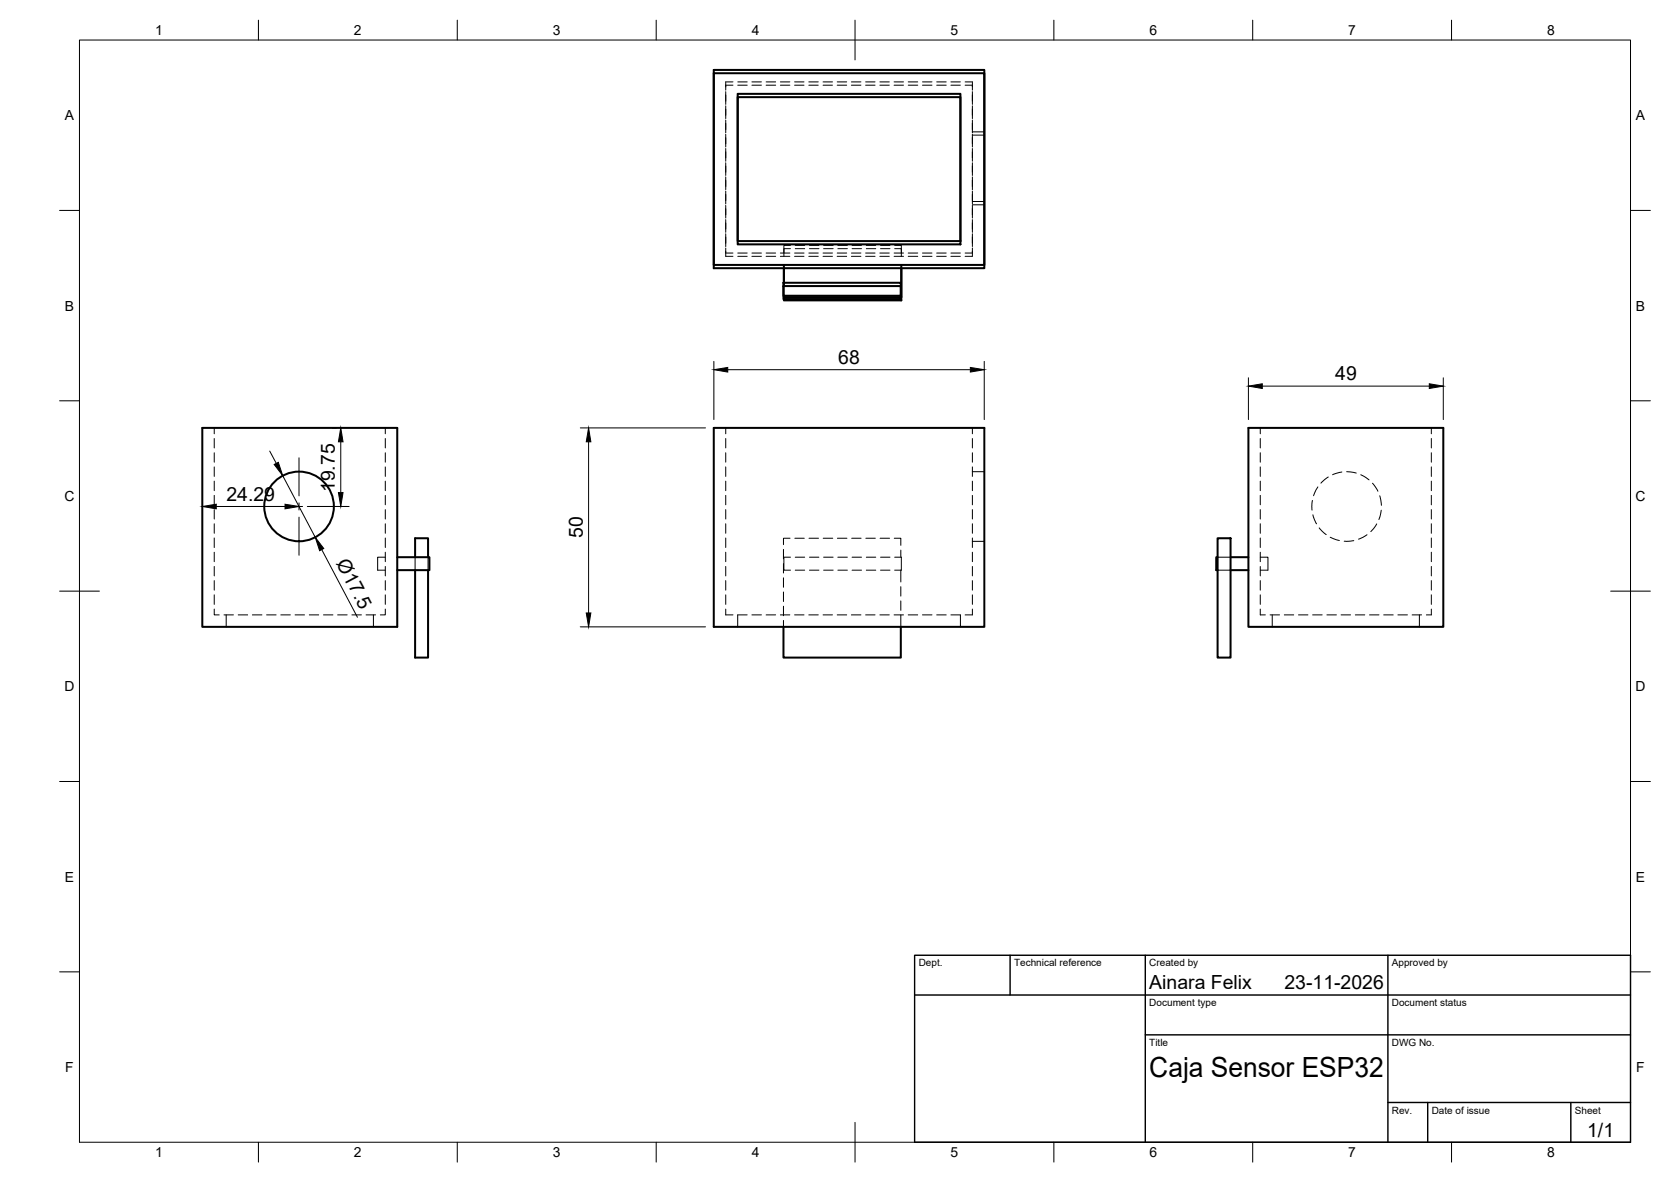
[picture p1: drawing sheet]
<svg xmlns="http://www.w3.org/2000/svg" width="420mm" height="297mm" viewBox="0 0 420 297" stroke-linecap="round" stroke-linejoin="round" font-family="sans-serif">
<!-- layer: Hidden -->
<g fill="none" stroke="#000" stroke-width=".25">
<path d="M182.5 23v3.2M182.5 26.6v3.2M182.5 30.2v3.2M182.5 33.7v3.2M182.5 37.3v3.2M182.5 21.4h1.8M184.3 20.6h-1.8v2.1M185.5 20.6h2.4M185.5 21.4h2.4M189.1 20.6h2.4M189.1 21.4h2.4M192.6 20.6h2.4"/>
<path d="M192.6 21.4h2.4M196.2 20.6h2.4M196.2 21.4h2.4M199.8 20.6h2.4M199.8 21.4h2.4M203.4 20.6h2.3M203.4 21.4h2.3M206.9 20.6h2.4M206.9 21.4h2.4M210.5 20.6h2.4M210.5 21.4h2.4M214.1 20.6h2.4"/>
<path d="M214.1 21.4h2.4M217.7 20.6h2.3M217.7 21.4h2.3M221.2 20.6h2.4M221.2 21.4h2.4M224.8 20.6h2.4M224.8 21.4h2.4M228.4 20.6h2.4M228.4 21.4h2.4M231.9 20.6h2.4M231.9 21.4h2.4M235.5 20.6h2.4"/>
<path d="M235.5 21.4h2.4M239.1 20.6h2.4M239.1 21.4h2.4M242.7 20.6h1.8v2.1M242.7 21.4h1.8M244.5 23v3.2M244.5 26.6v3.2M244.5 30.2v3.2M244.5 33.7v3.2M244.5 37.3v3.2M244.5 33.1h3M244.5 34h3"/>
<path d="M182.5 40.9v3.2M182.5 44.5v3.2M182.5 48v3.3M182.5 51.6v3.2M182.5 55.2v3.2M182.5 58.7v3.3M244.5 40.9v3.2M244.5 44.5v3.2M244.5 48v3.3M244.5 51.6v3.2M244.5 55.2v3.2M244.5 58.7v3.3"/>
<path d="M244.5 50.6h3M244.5 51.5h3M182.5 62.3v2.1h1.8M182.5 63.6h1.8M185.5 63.6h2.4M185.5 64.4h2.4M189.1 63.6h2.4M189.1 64.4h2.4M192.6 63.6h2.4M192.6 64.4h2.4M196.2 63.6h2.4M196.2 64.4h2.4"/>
<path d="M198.8 61.7h-1.7v1.9M198.8 62.5h-1.7v1.9M199.8 63.6h2.4M199.8 64.4h2.4M200 61.7h2.3M200 62.5h2.3M203.4 63.6h2.3M203.4 64.4h2.3M203.5 61.7h2.4M203.5 62.5h2.4M206.9 63.6h2.4M206.9 64.4h2.4"/>
<path d="M207.1 61.7h2.4M207.1 62.5h2.4M210.5 63.6h2.4M210.5 64.4h2.4M210.7 61.7h2.4M210.7 62.5h2.4M214.1 63.6h2.4M214.1 64.4h2.4M214.2 61.7h2.4M214.2 62.5h2.4M217.7 63.6h2.3M217.7 64.4h2.3"/>
<path d="M217.8 61.7h2.4M217.8 62.5h2.4M221.2 63.6h2.4M221.2 64.4h2.4M221.4 61.7h2.4M221.4 62.5h2.4M224.8 63.6h2.4M224.8 64.4h2.4M225 61.7h1.6v1.9M225 62.5h1.6v1.9M228.4 63.6h2.4M228.4 64.4h2.4"/>
<path d="M231.9 63.6h2.4M231.9 64.4h2.4M235.5 63.6h2.4M235.5 64.4h2.4M239.1 63.6h2.4M239.1 64.4h2.4M242.7 63.6h1.8M244.5 62.3v2.1h-1.8M53.9 107.5v1.5M53.9 110.2v2.4M53.9 113.8v2.3M53.9 117.3v2.4"/>
<path d="M96.9 107.5v1.5M96.9 110.2v2.4M96.9 113.8v2.3M96.9 117.3v2.4M182.5 107.5v1.5M182.5 110.2v2.4M182.5 113.8v2.3M182.5 117.3v2.4M244.5 107.5v1.5M244.5 110.2v2.4M244.5 113.8v2.3M244.5 117.3v2.4"/>
<path d="M244.5 118.5h3M316.9 107.5v1.5M316.9 110.2v2.4M316.9 113.8v2.3M316.9 117.3v2.4M334 119.9l-1.9 1.5M337.4 118.6l-2.3 .7M338.6 118.5l2.4 .4M342.2 119.3l2 1.3M359.9 107.5v1.5M359.9 110.2v2.4M359.9 113.8v2.3"/>
<path d="M359.9 117.3v2.4M53.9 120.9v2.4M53.9 124.5v2.4M53.9 128.1v2.3M53.9 131.6v2.4M53.9 135.2v2.4M53.9 138.8v2.3M96.9 120.9v2.4M96.9 124.5v2.4M96.9 128.1v2.3M96.9 131.6v2.4M96.9 135.2v2.4"/>
<path d="M96.9 138.8v2.3M182.5 120.9v2.4M182.5 124.5v2.4M182.5 128.1v2.3M182.5 131.6v2.4M182.5 135.2v2.4M182.5 138.8v2.3M197 138.1v2.3M198.6 135.3h-1.6v1.6M199.9 135.3h2.3M203.4 135.3h2.4M207 135.3h2.4"/>
<path d="M210.6 135.3h2.4M214.1 135.3h2.4M217.7 135.3h2.4M221.3 135.3h2.4M224.9 135.3h1.6v1.7M226.5 138.2v1.8M244.5 120.9v2.4M244.5 124.5v2.4M244.5 128.1v2.3M244.5 131.6v2.4M244.5 135.2v2.4M244.5 138.8v2.3"/>
<path d="M244.5 136h3M316.9 120.9v2.4M316.9 124.5v2.4M316.9 128.1v2.3M316.9 131.6v2.4M316.9 135.2v2.4M316.9 138.8v2.3M330 125.8l-.1 2.4M330.1 129.4l.9 2.2M331.4 122.4l-1.1 2.2M331.7 132.7l1.8 1.7M334.5 135l2.3 .8"/>
<path d="M340.4 135.9l-2.4 .1M343.7 134.4l-2.1 1.1M345.1 121.4l1.4 2.1M346.2 131.7l-1.5 1.9M346.9 124.6l.4 2.4M347.3 128.2l-.6 2.4M359.9 120.9v2.4M359.9 124.5v2.4M359.9 128.1v2.3M359.9 131.6v2.4M359.9 135.2v2.4M359.9 138.8v2.3"/>
<path d="M53.9 153.1v1.4h1.2M53.9 142.4v2.3M53.9 145.9v2.4M53.9 149.5v2.4M56.3 154.5h2.4M56.9 154.5v3M59.9 154.5h2.4M63.5 154.5h2.3M67 154.5h2.4M70.6 154.5h2.4M74.2 154.5h2.4M77.8 154.5h2.3"/>
<path d="M81.3 154.5h2.4M84.9 154.5h2.4M88.5 154.5h2.4M92.1 154.5h2.3M93.9 154.5v3M96.9 140h-1.9v3.3h1.9M96.9 153.1v1.4h-1.3M96.9 142.4v2.3M96.9 145.9v2.4M96.9 149.5v2.4M104.4 140v3.3M107.6 140v3.3"/>
<path d="M182.5 142.4v2.3M182.5 145.9v2.4M182.5 149.5v2.4M182.5 153.1v1.4h1.8M187.9 154.5h-2.4v3M189.1 154.5h2.4M192.6 154.5h2.4M196.2 154.5h2.4M197 141.6v2.4M197 145.2v2.4M197 148.8v2.4M197 152.3v2.4"/>
<path d="M197 155.9v1.6M198.8 140h-1.7v3.3h1.7M199.8 154.5h2.4M200 143.3h2.3M200 140h2.3M203.4 154.5h2.3M203.5 143.3h2.4M203.5 140h2.4M206.9 154.5h2.4M207.1 143.3h2.4M207.1 140h2.4M210.5 154.5h2.4"/>
<path d="M210.7 143.3h2.4M210.7 140h2.4M214.1 154.5h2.4M214.2 143.3h2.4M214.2 140h2.4M217.7 154.5h2.3M217.8 143.3h2.4M217.8 140h2.4M221.2 154.5h2.4M221.4 143.3h2.4M221.4 140h2.4M224.8 154.5h2.4"/>
<path d="M225 140h1.6v3.3h-1.6M226.5 143.3v2.9M226.5 147.4v2.4M226.5 151v2.4M226.5 154.6v2.9M228.4 154.5h2.4M231.9 154.5h2.4M235.5 154.5h2.4M239.1 154.5h2.4M241.5 154.5v3M244.5 142.4v2.3M244.5 145.9v2.4"/>
<path d="M244.5 149.5v2.4M244.5 153.1v1.4h-1.8M306.2 143.3h3.2M306.2 140h3.2M316.9 140h1.9v3.3h-1.9M316.9 153.1v1.4h1.3M316.9 142.4v2.3M316.9 145.9v2.4M316.9 149.5v2.4M319.3 154.5h2.4M319.9 154.5v3M322.9 154.5h2.4"/>
<path d="M326.5 154.5h2.4M330.1 154.5h2.3M333.6 154.5h2.4M337.2 154.5h2.4M340.8 154.5h2.4M344.4 154.5h2.3M347.9 154.5h2.4M351.5 154.5h2.4M355.1 154.5h2.3M356.9 154.5v3M359.9 153.1v1.4h-1.3M359.9 142.4v2.3"/>
<path d="M359.9 145.9v2.4M359.9 149.5v2.4"/>
</g>
<!-- layer: Visible -->
<g fill="none" stroke="#000" stroke-width=".51">
<path d="M179.5 18.4h68v49h-68v-49.8h68v49h-68M185.5 23.6h56v37h-56zM185.5 24.4h56v37h-56zM197 71.1h29.5v3.2h-29.5zM197 71.9h29.5v3.2h-29.5zM197.1 74.3v.4h29.5M197.1 66.6v5.3M226.6 66.6v8.9h-29.5v-.4M50.9 107.5h49v50h-49zM179.5 107.5h68v50h-68zM313.9 107.5h49v50h-49zM306.2 135.3h3.2v30h-3.2z"/>
<path d="M99.9 140h8.1v3.3h-8.1M104.4 140v-4.7h3.2v4.7M104.4 143.3v22h3.2v-22M197 157.5v7.8h29.5v-7.8M306.2 140h-.4v3.3h.4M309.4 143.3h4.5M309.4 140h4.5"/>
<circle cx="75.2" cy="127.3" r="8.8"/>
</g>
<!-- layer: BORDER -->
<g fill="none" stroke="#000" stroke-width=".25">
<path d="M20 10.1h390v276.9h-390zM65 5.1v5M115 5.1v5M165 5.1v5M215 5.1v10M265 5.1v5M315 5.1v5M365 5.1v5M15 52.9h5M410 52.9h5M15 100.7h5M410 100.7h5"/>
<path d="M15 148.6h10M405 148.6h10M15 196.4h5M410 196.4h5M15 244.2h5M410 244.2h5M65 287v5M115 287v5M165 287v5M215 282.1v9.9M265 287v5M315 287v5"/>
<path d="M365 287v5"/>
</g>
<!-- layer: TITLEBLOCK -->
<path d="M230 240.1h180v46.9h-180zM230 250h180M254 240.1v9.9M288 240.1v46.9M349 240.1v46.9M288 260.1h122M349 277.1h61M359 277.1v9.9M395 277.1v9.9" fill="none" stroke="#000" stroke-width=".36"/>
<!-- layer: Smart Centers -->
<path d="M75.2 115v9.6M62.9 127.3h9.6M74.3 127.3h1.8M75.2 126.4v1.8M75.2 130v9.5M77.9 127.3h9.5" fill="none" stroke="#000" stroke-width=".25"/>
<!-- layer: FD_Dimensions -->
<g fill="none" stroke="#000" stroke-width=".25">
<path d="M179.5 90.8v14.6M183 92.9h61M247.5 90.8v14.6M313.9 94.9v10.5M317.4 97h42M362.9 94.9v10.5M67.8 113.4l1.7 3M71.1 119.6l8.2 15.4M83.6 107.5h1M85.7 111v12.8M145.9 107.5h31.5M148 111v43"/>
<path d="M54.4 127.3h17.3M77.3 127.3h10.5M80.9 138.1l9 17M145.9 157.5h31.5"/>
</g>
<path d="M179.5 92.9l3.5-.6v1.2zM244 92.3l3.5 .6-3.5 .6zM313.9 97l3.5-.6v1.2zM359.4 96.4l3.5 .6-3.5 .6zM68.9 116.7l1.1-.5 1.1 3.4zM85.7 107.5l.6 3.5h-1.2zM148 107.5l.6 3.5h-1.2zM50.9 127.3l3.5-.6v1.2zM71.7 126.7l3.5 .6-3.5 .6zM79.3 135l2.1 2.8-1 .6zM85.1 123.8h1.2l-.6 3.5zM147.4 154h1.2l-.6 3.5z" fill="#000" stroke="#000" stroke-width=".25"/>
<text font-size="7" x="289" y="270.6">Caja Sensor ESP32</text>
<g font-size="4.9">
<text x="210.8" y="91.4">68</text>
<text x="335.7" y="95.6">49</text>
<text x="56.9" y="125.8">24.29</text>
<text x="84.2" y="123.7" transform="rotate(-90 84.2 123.7)">19.75</text>
<text x="146.5" y="135.2" transform="rotate(-90 146.5 135.2)">50</text>
<text x="84.5" y="141.6" transform="rotate(62 84.5 141.6)">Ø17.5</text>
<text x="289" y="248.5">Ainara Felix</text>
<text x="323" y="248.5">23-11-2026</text>
<text x="399.1" y="285.7">1/1</text>
</g>
<g font-size="3.5">
<text x="39" y="8.8">1</text>
<text x="89" y="8.8">2</text>
<text x="139" y="8.8">3</text>
<text x="189" y="8.8">4</text>
<text x="239" y="8.8">5</text>
<text x="289" y="8.8">6</text>
<text x="339" y="8.8">7</text>
<text x="389" y="8.8">8</text>
<text x="16.3" y="30.2">A</text>
<text x="411.3" y="30.2">A</text>
<text x="16.3" y="78">B</text>
<text x="411.3" y="78">B</text>
<text x="16.2" y="125.9">C</text>
<text x="411.2" y="125.9">C</text>
<text x="16.2" y="173.7">D</text>
<text x="411.2" y="173.7">D</text>
<text x="16.3" y="221.6">E</text>
<text x="411.3" y="221.6">E</text>
<text x="16.4" y="269.4">F</text>
<text x="411.4" y="269.4">F</text>
<text x="39" y="290.8">1</text>
<text x="89" y="290.8">2</text>
<text x="139" y="290.8">3</text>
<text x="189" y="290.8">4</text>
<text x="239" y="290.8">5</text>
<text x="289" y="290.8">6</text>
<text x="339" y="290.8">7</text>
<text x="389" y="290.8">8</text>
</g>
<g font-size="2.5">
<text x="231" y="242.9">Dept.</text>
<text x="255" y="242.9">Technical reference</text>
<text x="289" y="242.9">Created by</text>
<text x="350" y="242.9">Approved by</text>
<text x="289" y="252.8">Document type</text>
<text x="350" y="252.8">Document status</text>
<text x="289" y="262.9">Title</text>
<text x="350" y="262.9">DWG No.</text>
<text x="350" y="279.9">Rev.</text>
<text x="360" y="279.9">Date of issue</text>
<text x="396" y="279.9">Sheet</text>
</g>
</svg>
